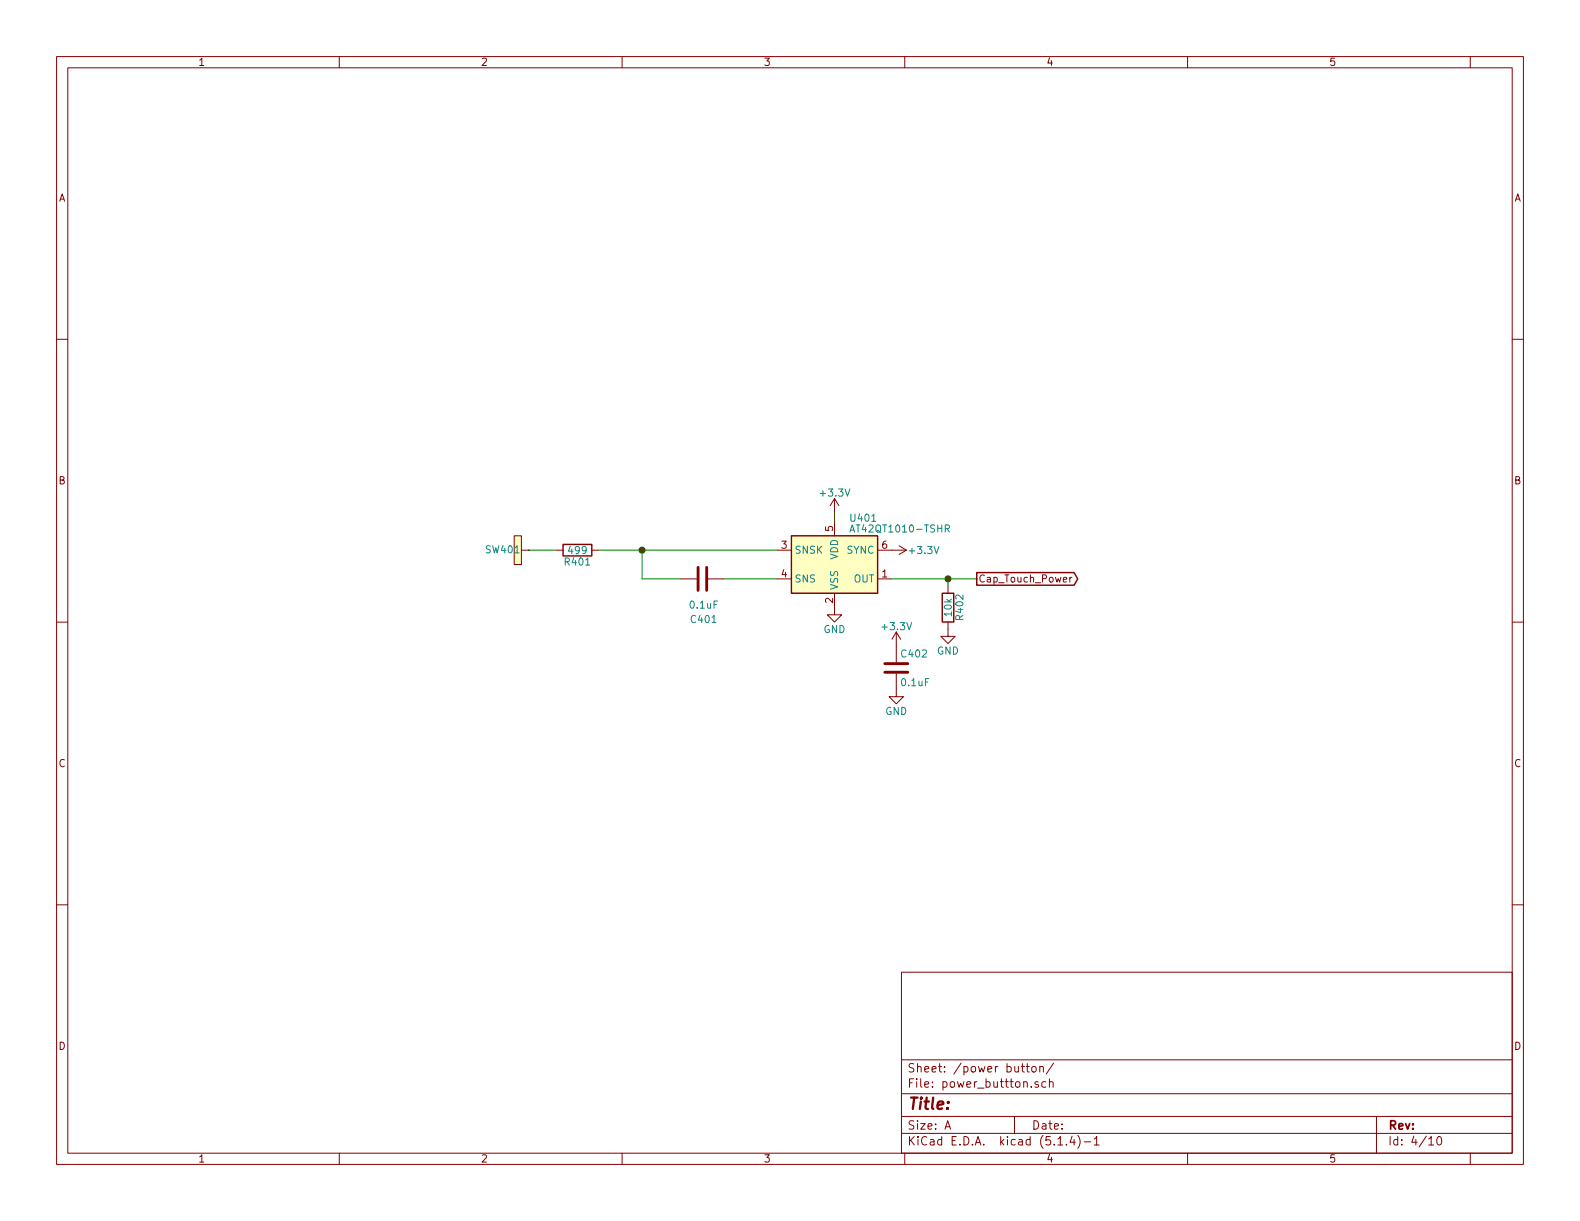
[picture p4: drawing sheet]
EESchema Schematic File Version 4
LIBS:nightlight-cache
EELAYER 30 0
EELAYER END
$Descr A 11000 8500
encoding utf-8
Sheet 4 10
Title ""
Date ""
Rev ""
Comp ""
Comment1 ""
Comment2 ""
Comment3 ""
Comment4 ""
$EndDescr
$Comp
L Sensor_Touch:AT42QT1010-TSHR U401
U 1 1
P 5810 3930
F 0 "U401" H 5710 4255 50  0000 R CNN
F 1 "AT42QT1010-TSHR" H 5710 4180 50  0000 R CNN
F 2 "Package_TO_SOT_SMD:SOT-23-6" H 5860 3680 50  0001 L CNN
F 3 "http://ww1.microchip.com/downloads/en/DeviceDoc/40001946A.pdf" H 6080 4480 50  0001 C CNN
F 4 "AT42AT1010-TSHRCT-ND" H 5810 3930 50  0001 C CNN "Digi-Key PN"
	1    5810 3930
	-1   0    0    -1  
$EndComp
$Comp
L Device:C C402
U 1 1
P 6240 4650
F 0 "C402" H 6265 4750 50  0000 L CNN
F 1 "0.1uF" H 6265 4550 50  0000 L CNN
F 2 "Capacitor_SMD:C_0603_1608Metric_Pad1.05x0.95mm_HandSolder" H 6278 4500 50  0001 C CNN
F 3 "~" H 6240 4650 50  0001 C CNN
F 4 "1276-1000-1-ND" H 6240 4650 50  0001 C CNN "Digi-Key PN"
	1    6240 4650
	1    0    0    -1  
$EndComp
$Comp
L power:+3.3V #PWR0401
U 1 1
P 5810 3570
F 0 "#PWR0401" H 5810 3420 50  0001 C CNN
F 1 "+3.3V" H 5810 3710 50  0000 C CNN
F 2 "" H 5810 3570 50  0001 C CNN
F 3 "" H 5810 3570 50  0001 C CNN
	1    5810 3570
	1    0    0    -1  
$EndComp
$Comp
L power:+3.3V #PWR0404
U 1 1
P 6240 4500
F 0 "#PWR0404" H 6240 4350 50  0001 C CNN
F 1 "+3.3V" H 6240 4640 50  0000 C CNN
F 2 "" H 6240 4500 50  0001 C CNN
F 3 "" H 6240 4500 50  0001 C CNN
	1    6240 4500
	1    0    0    -1  
$EndComp
Wire Wire Line
	5810 3570 5810 3630
$Comp
L power:GND #PWR0402
U 1 1
P 5810 4230
F 0 "#PWR0402" H 5810 3980 50  0001 C CNN
F 1 "GND" H 5810 4080 50  0000 C CNN
F 2 "" H 5810 4230 50  0001 C CNN
F 3 "" H 5810 4230 50  0001 C CNN
	1    5810 4230
	1    0    0    -1  
$EndComp
$Comp
L power:GND #PWR0405
U 1 1
P 6240 4800
F 0 "#PWR0405" H 6240 4550 50  0001 C CNN
F 1 "GND" H 6240 4650 50  0000 C CNN
F 2 "" H 6240 4800 50  0001 C CNN
F 3 "" H 6240 4800 50  0001 C CNN
	1    6240 4800
	1    0    0    -1  
$EndComp
$Comp
L Device:C C401
U 1 1
P 4890 4030
F 0 "C401" V 5170 4020 50  0000 C CNN
F 1 "0.1uF" V 5070 4020 50  0000 C CNN
F 2 "Capacitor_SMD:C_0603_1608Metric_Pad1.05x0.95mm_HandSolder" H 4928 3880 50  0001 C CNN
F 3 "~" H 4890 4030 50  0001 C CNN
F 4 "1276-1000-1-ND" H 4890 4030 50  0001 C CNN "Digi-Key PN"
	1    4890 4030
	0    -1   1    0   
$EndComp
Wire Wire Line
	5410 4030 5040 4030
Wire Wire Line
	5410 3830 4470 3830
Wire Wire Line
	4740 4030 4470 4030
Wire Wire Line
	4470 4030 4470 3830
Connection ~ 4470 3830
Wire Wire Line
	4470 3830 4170 3830
$Comp
L Device:R R401
U 1 1
P 4020 3830
F 0 "R401" V 4100 3830 50  0000 C CNN
F 1 "499" V 4020 3830 50  0000 C CNN
F 2 "Resistor_SMD:R_0603_1608Metric_Pad1.05x0.95mm_HandSolder" V 3950 3830 50  0001 C CNN
F 3 "~" H 4020 3830 50  0001 C CNN
F 4 "P499HCT-ND" H 4020 3830 50  0001 C CNN "Digi-Key PN"
	1    4020 3830
	0    1    1    0   
$EndComp
Wire Wire Line
	3870 3830 3680 3830
$Comp
L Custom_Library:Cap_Touch SW401
U 1 1
P 3680 3830
F 0 "SW401" V 3680 4010 50  0000 C CNN
F 1 "Cap_Touch" H 3680 3980 50  0001 C CNN
F 2 "Custom Footprints Library:Capacitive_Touch_Pad_Wide" H 3680 3830 60  0001 C CNN
F 3 "" H 3680 3830 60  0000 C CNN
	1    3680 3830
	0    -1   -1   0   
$EndComp
$Comp
L power:+3.3V #PWR0403
U 1 1
P 6210 3830
F 0 "#PWR0403" H 6210 3680 50  0001 C CNN
F 1 "+3.3V" V 6210 4050 50  0000 C CNN
F 2 "" H 6210 3830 50  0001 C CNN
F 3 "" H 6210 3830 50  0001 C CNN
	1    6210 3830
	0    1    1    0   
$EndComp
$Comp
L Device:R R402
U 1 1
P 6600 4230
F 0 "R402" V 6680 4230 50  0000 C CNN
F 1 "10k" V 6600 4230 50  0000 C CNN
F 2 "Resistor_SMD:R_0603_1608Metric_Pad1.05x0.95mm_HandSolder" V 6530 4230 50  0001 C CNN
F 3 "~" H 6600 4230 50  0001 C CNN
F 4 "RNCP0603FTD10K0CT-ND" H 6600 4230 50  0001 C CNN "Digi-Key PN"
	1    6600 4230
	1    0    0    -1  
$EndComp
Wire Wire Line
	6210 4030 6600 4030
Wire Wire Line
	6600 4030 6600 4080
$Comp
L power:GND #PWR0406
U 1 1
P 6600 4380
F 0 "#PWR0406" H 6600 4130 50  0001 C CNN
F 1 "GND" H 6600 4230 50  0000 C CNN
F 2 "" H 6600 4380 50  0001 C CNN
F 3 "" H 6600 4380 50  0001 C CNN
	1    6600 4380
	1    0    0    -1  
$EndComp
Wire Wire Line
	6600 4030 6800 4030
Connection ~ 6600 4030
Text GLabel 6800 4030 2    50   Output ~ 0
Cap_Touch_Power
$EndSCHEMATC
